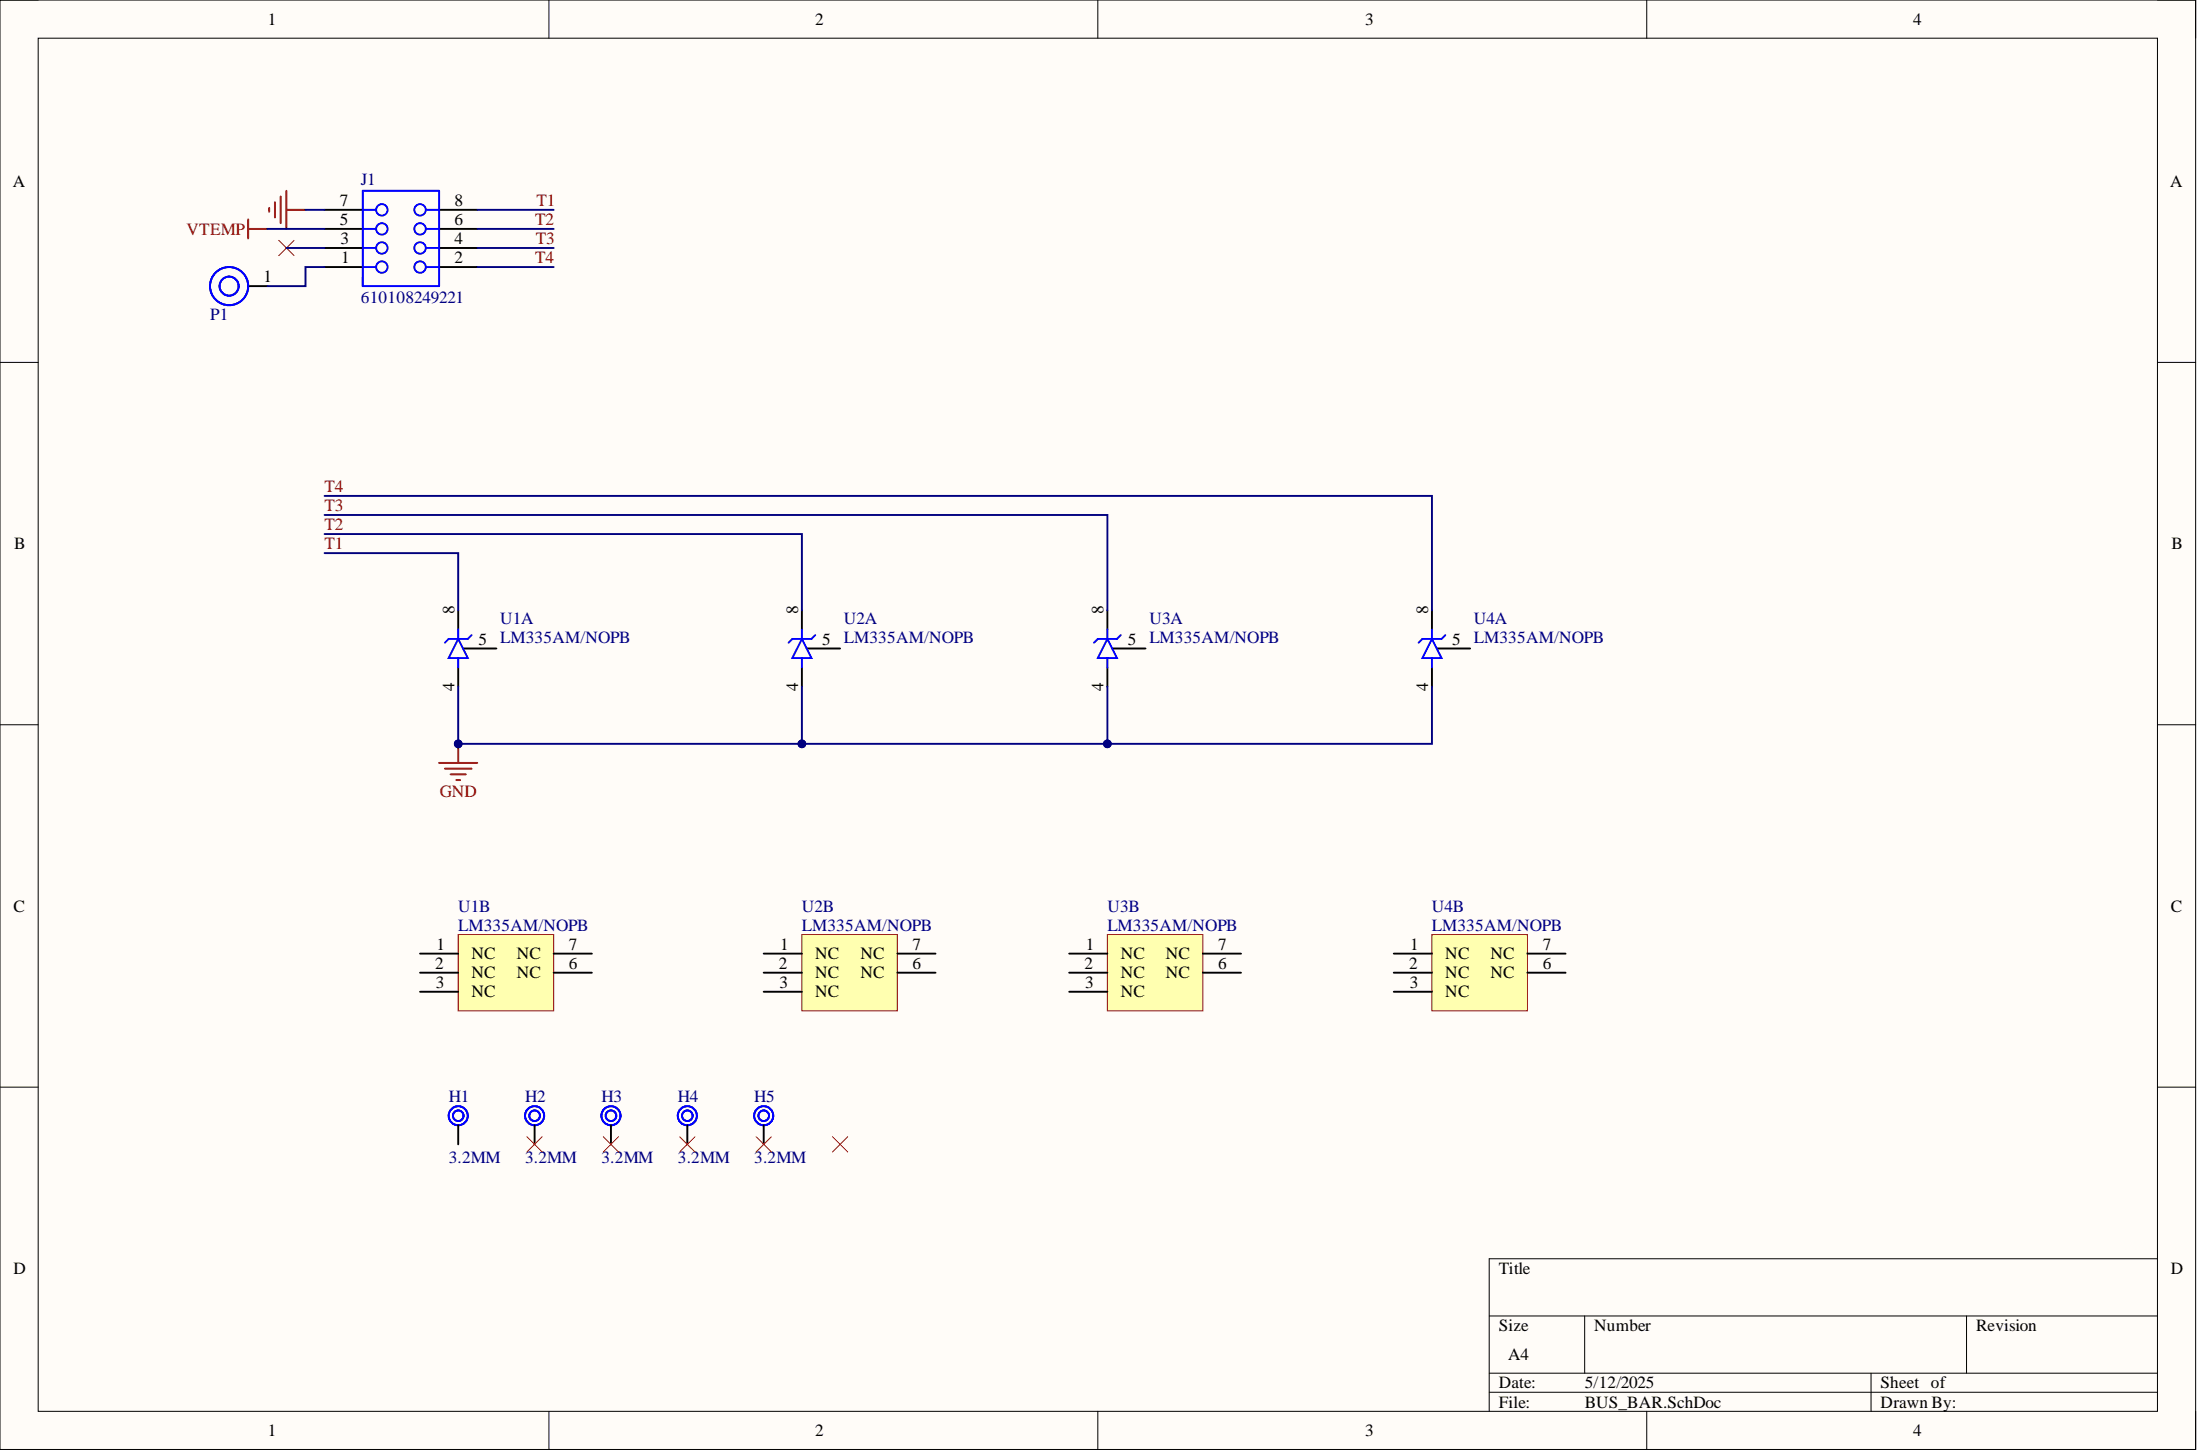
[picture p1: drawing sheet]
<svg xmlns="http://www.w3.org/2000/svg" width="292mm" height="193mm" viewBox="0 0 292 193" stroke-linecap="round" stroke-linejoin="round" font-family="sans-serif">
<path d="M0 0h291.5v192.4h-291.5z" fill-rule="evenodd" fill="#fffcf8"/>
<path d="M0 0h291.5v192.4h-291.5z" fill="none" stroke="#000" stroke-width=".13"/>
<path d="M5.1 5.1h281.4v182.2h-281.4z" fill-rule="evenodd" fill="#fffcf8"/>
<g fill="none" stroke="#000" stroke-width=".13">
<path d="M0 0h5.1M5.1 5.1h281.4v182.2h-281.4zM72.9 0v5.1M145.8 0v5.1M218.6 0v5.1M286.5 0h5v5.1M0 48.1h5.1M286.5 48.1h5M0 96.2h5.1M286.5 96.2h5M0 144.3h5.1M286.5 144.3h5"/>
<path d="M197.7 174.7h88.8M210.4 174.7v7.5M261.1 174.7v7.5M286.5 167.1h-88.8v20.2M72.9 187.3v5.1M145.8 187.3v5.1M197.7 182.2h88.8M197.7 184.8h88.8M218.6 187.3v5.1M248.4 182.2v5.1M291.5 187.3v5.1"/>
</g>
<path d="M60.8 81v2.5M60.8 88.6v2.5M61.5 86.1h4.4" fill="none" stroke="#000" stroke-width=".25"/>
<path d="M60.8 84.8l1.3 2.5h-2.5zM60.8 83.5v1.3M60.8 87.3v1.3M62.6 84.3l-.5 .5h-2.5l-.5 .5" fill="none" stroke="#00f" stroke-width=".25"/>
<path d="M60.8 124h12.7v10.2h-12.7z" fill-rule="evenodd" fill="#ffffb0"/>
<path d="M60.8 124h12.7v10.2h-12.7z" fill="none" stroke="#800000" stroke-width=".13"/>
<path d="M55.8 126.6h5M55.8 129.1h5M55.8 131.6h5M73.5 126.6h5.1M73.5 129.1h5.1" fill="none" stroke="#000" stroke-width=".25"/>
<path d="M60.8 98.7v2.6M58.3 101.3h5.1M59.1 102h3.5M59.8 102.8h2.1M60.6 103.5h.5" fill="none" stroke="#800000" stroke-width=".25"/>
<circle cx="60.8" cy="98.7" r=".51" fill="#000080"/>
<circle cx="60.8" cy="98.7" r=".51" fill="none" stroke="#000080" stroke-width=".13"/>
<path d="M106.5 81v2.5M106.5 88.6v2.5M107.1 86.1h4.4" fill="none" stroke="#000" stroke-width=".25"/>
<path d="M106.5 84.8l1.2 2.5h-2.5zM106.5 83.5v1.3M106.5 87.3v1.3M108.2 84.3l-.5 .5h-2.5l-.5 .5" fill="none" stroke="#00f" stroke-width=".25"/>
<path d="M106.5 124h12.6v10.2h-12.6z" fill-rule="evenodd" fill="#ffffb0"/>
<path d="M106.5 124h12.6v10.2h-12.6z" fill="none" stroke="#800000" stroke-width=".13"/>
<path d="M147 81v2.5M147 88.6v2.5M147.7 86.1h4.4M101.4 126.6h5.1M101.4 129.1h5.1M101.4 131.6h5.1M119.1 126.6h5.1M119.1 129.1h5.1" fill="none" stroke="#000" stroke-width=".25"/>
<path d="M147 84.8l1.3 2.5h-2.5zM147 83.5v1.3M147 87.3v1.3M148.8 84.3l-.5 .5h-2.5l-.5 .5" fill="none" stroke="#00f" stroke-width=".25"/>
<path d="M147 124h12.7v10.2h-12.7z" fill-rule="evenodd" fill="#ffffb0"/>
<path d="M147 124h12.7v10.2h-12.7z" fill="none" stroke="#800000" stroke-width=".13"/>
<path d="M190.1 81v2.5M190.1 88.6v2.5M190.8 86.1h4.4M142 126.6h5M142 129.1h5M142 131.6h5M159.7 126.6h5.1M159.7 129.1h5.1" fill="none" stroke="#000" stroke-width=".25"/>
<path d="M190.1 84.8l1.3 2.5h-2.5zM190.1 83.5v1.3M190.1 87.3v1.3M191.9 84.3l-.5 .5h-2.5l-.6 .5" fill="none" stroke="#00f" stroke-width=".25"/>
<path d="M190.1 124h12.7v10.2h-12.7z" fill-rule="evenodd" fill="#ffffb0"/>
<path d="M190.1 124h12.7v10.2h-12.7z" fill="none" stroke="#800000" stroke-width=".13"/>
<g fill="none" stroke="#000" stroke-width=".25">
<path d="M33 38h2.5M43.1 32.9h5.1M43.1 35.4h5.1M43.1 30.4h5.1M43.1 27.8h5.1M58.3 32.9h5.1M58.3 35.4h5.1M58.3 30.4h5.1M58.3 27.8h5.1M185.1 126.6h5M185.1 129.1h5M185.1 131.6h5"/>
<path d="M202.8 126.6h5.1M202.8 129.1h5.1M60.8 149.3v2.6M71 149.3v2.6M81.1 149.3v2.6M91.3 149.3v2.6M101.4 149.3v2.6"/>
</g>
<g fill="none" stroke="#00f" stroke-width=".25">
<path d="M48.2 32.9h1.7M48.2 35.4h1.7M48.2 30.4h1.7M48.2 27.8h1.7M48.2 25.3h10.1v12.7h-10.1zM56.5 32.9h1.8M56.5 35.4h1.8M56.5 30.4h1.8M56.5 27.8h1.8"/>
<circle cx="30.4" cy="38" r="2.53"/>
<circle cx="30.4" cy="38" r="1.27"/>
<circle cx="50.7" cy="35.4" r=".76"/>
<circle cx="50.7" cy="30.4" r=".76"/>
<circle cx="50.7" cy="32.9" r=".76"/>
<circle cx="50.7" cy="27.9" r=".76"/>
<circle cx="55.8" cy="35.4" r=".76"/>
<circle cx="55.8" cy="30.4" r=".76"/>
<circle cx="55.8" cy="32.9" r=".76"/>
<circle cx="55.8" cy="27.9" r=".76"/>
<circle cx="60.8" cy="148.1" r="1.27"/>
<circle cx="60.8" cy="148.1" r=".7"/>
<circle cx="71" cy="148.1" r="1.27"/>
<circle cx="71" cy="148.1" r=".7"/>
<circle cx="81.1" cy="148.1" r="1.27"/>
<circle cx="81.1" cy="148.1" r=".7"/>
<circle cx="91.3" cy="148.1" r="1.27"/>
<circle cx="91.3" cy="148.1" r=".7"/>
<circle cx="101.4" cy="148.1" r="1.27"/>
<circle cx="101.4" cy="148.1" r=".7"/>
</g>
<path d="M33 29.1v2.5M33 30.4h2.5M35.7 27.6v.5M36.5 26.8v2.1M37.3 26.1v3.5M38 25.3v5.1M38 27.8h2.6" fill="none" stroke="#800000" stroke-width=".25"/>
<path d="M37 31.9l2 2M39 31.9l-2 2M70 150.9l2 2M72 150.9l-2 2M80.1 150.9l2 2M82.1 150.9l-2 2M90.2 150.9l2.1 2M92.3 150.9l-2.1 2M100.4 150.9l2 2M102.4 150.9l-2 2M110.5 150.9l2.1 2M112.6 150.9l-2.1 2" fill="none" stroke="#f00" stroke-width=".13"/>
<path d="M106.5 91.1v7.6" fill="none" stroke="#000080" stroke-width=".25"/>
<circle cx="106.5" cy="98.7" r=".51" fill="#000080"/>
<circle cx="106.5" cy="98.7" r=".51" fill="none" stroke="#000080" stroke-width=".13"/>
<path d="M147 91.1v7.6" fill="none" stroke="#000080" stroke-width=".25"/>
<circle cx="147" cy="98.7" r=".51" fill="#000080"/>
<circle cx="147" cy="98.7" r=".51" fill="none" stroke="#000080" stroke-width=".13"/>
<g fill="none" stroke="#000080" stroke-width=".25">
<path d="M35.5 30.4h7.6M38 32.9h5.1M40.6 27.8h2.5M43.1 35.4h-2.5v2.6h-5.1M63.4 32.9h10.1M63.4 30.4h10.1M63.4 27.8h10.1M63.4 35.4h10.1M43.1 73.4h17.7v7.6M43.1 70.9h63.4v10.1M43.1 68.3h103.9v12.7M43.1 65.8h147v15.2"/>
<path d="M60.8 91.1v7.6h129.3v-7.6"/>
</g>
<circle cx="60.8" cy="98.7" r=".51" fill="#000080"/>
<circle cx="60.8" cy="98.7" r=".51" fill="none" stroke="#000080" stroke-width=".13"/>
<circle cx="106.5" cy="98.7" r=".51" fill="#000080"/>
<circle cx="106.5" cy="98.7" r=".51" fill="none" stroke="#000080" stroke-width=".13"/>
<circle cx="147" cy="98.7" r=".51" fill="#000080"/>
<circle cx="147" cy="98.7" r=".51" fill="none" stroke="#000080" stroke-width=".13"/>
<g font-size="2.3">
<text x="35.6" y="3.3">1</text>
<text x="108.2" y="3.3">2</text>
<text x="181.3" y="3.3">3</text>
<text x="254" y="3.3">4</text>
<text x="1.7" y="24.8">A</text>
<text x="45.1" y="29.9">5</text>
<text x="45.1" y="27.3">7</text>
<text x="60.3" y="29.9">6</text>
<text x="60.3" y="27.3">8</text>
<text x="288.1" y="24.8">A</text>
<text x="45.2" y="32.4">3</text>
<text x="45.3" y="34.9">1</text>
<text x="60.3" y="32.4">4</text>
<text x="60.3" y="34.9">2</text>
<text x="35" y="37.5">1</text>
<text x="1.9" y="72.9">B</text>
<text x="288.3" y="72.9">B</text>
<text x="60.3" y="81.5" transform="rotate(-90 60.3 81.5)">8</text>
<text x="106" y="81.5" transform="rotate(-90 106 81.5)">8</text>
<text x="146.5" y="81.5" transform="rotate(-90 146.5 81.5)">8</text>
<text x="189.6" y="81.5" transform="rotate(-90 189.6 81.5)">8</text>
<text x="63.5" y="85.6">5</text>
<text x="109.2" y="85.6">5</text>
<text x="149.7" y="85.6">5</text>
<text x="192.8" y="85.6">5</text>
<text x="60.3" y="91.7" transform="rotate(-90 60.3 91.7)">4</text>
<text x="106" y="91.7" transform="rotate(-90 106 91.7)">4</text>
<text x="146.5" y="91.7" transform="rotate(-90 146.5 91.7)">4</text>
<text x="189.6" y="91.7" transform="rotate(-90 189.6 91.7)">4</text>
<text x="1.8" y="121">C</text>
<text x="288.2" y="121">C</text>
<text x="57.8" y="128.6">2</text>
<text x="57.9" y="131.1">3</text>
<text x="58" y="126.1">1</text>
<text x="62.6" y="127.3">NC</text>
<text x="62.6" y="129.9">NC</text>
<text x="68.6" y="129.9">NC</text>
<text x="68.6" y="127.3">NC</text>
<text x="75.5" y="128.6">6</text>
<text x="75.5" y="126.1">7</text>
<text x="103.4" y="128.6">2</text>
<text x="103.5" y="131.1">3</text>
<text x="103.6" y="126.1">1</text>
<text x="108.2" y="127.3">NC</text>
<text x="108.2" y="129.9">NC</text>
<text x="114.2" y="129.9">NC</text>
<text x="114.2" y="127.3">NC</text>
<text x="121.2" y="128.6">6</text>
<text x="121.2" y="126.1">7</text>
<text x="144" y="128.6">2</text>
<text x="144.1" y="131.1">3</text>
<text x="144.2" y="126.1">1</text>
<text x="148.8" y="127.3">NC</text>
<text x="148.8" y="129.9">NC</text>
<text x="154.8" y="129.9">NC</text>
<text x="154.8" y="127.3">NC</text>
<text x="161.7" y="128.6">6</text>
<text x="161.7" y="126.1">7</text>
<text x="187.1" y="128.6">2</text>
<text x="187.2" y="131.1">3</text>
<text x="187.2" y="126.1">1</text>
<text x="191.9" y="127.3">NC</text>
<text x="191.9" y="129.9">NC</text>
<text x="197.9" y="129.9">NC</text>
<text x="197.9" y="127.3">NC</text>
<text x="204.8" y="128.6">6</text>
<text x="204.8" y="126.1">7</text>
<text x="62.6" y="132.4">NC</text>
<text x="108.2" y="132.4">NC</text>
<text x="148.8" y="132.4">NC</text>
<text x="191.9" y="132.4">NC</text>
<text x="1.8" y="169.1">D</text>
<text x="199" y="169.1">Title</text>
<text x="288.2" y="169.1">D</text>
<text x="199" y="176.7">Size</text>
<text x="211.7" y="176.7">Number</text>
<text x="262.4" y="176.7">Revision</text>
<text x="199" y="184.3">Date:</text>
<text x="200.3" y="180.5">A4</text>
<text x="210.4" y="184.3">5/12/2025</text>
<text x="249.7" y="184.3">Sheet of</text>
<text x="35.6" y="190.6">1</text>
<text x="108.2" y="190.6">2</text>
<text x="181.3" y="190.6">3</text>
<text x="199" y="186.8">File:</text>
<text x="210.4" y="186.8">BUS_BAR.SchDoc</text>
<text x="249.7" y="186.8">Drawn By:</text>
<text x="254" y="190.6">4</text>
</g>
<g font-size="2.3" fill="#000080">
<text x="47.9" y="24.6">J1</text>
<text x="47.9" y="40.3">610108249221</text>
<text x="27.9" y="42.5">P1</text>
<text x="66.4" y="82.8">U1A</text>
<text x="112" y="82.8">U2A</text>
<text x="152.6" y="82.8">U3A</text>
<text x="195.7" y="82.8">U4A</text>
<text x="66.4" y="85.3">LM335AM/NOPB</text>
<text x="112" y="85.3">LM335AM/NOPB</text>
<text x="152.6" y="85.3">LM335AM/NOPB</text>
<text x="195.7" y="85.3">LM335AM/NOPB</text>
<text x="60.8" y="121">U1B</text>
<text x="60.8" y="123.5">LM335AM/NOPB</text>
<text x="106.5" y="121">U2B</text>
<text x="106.5" y="123.5">LM335AM/NOPB</text>
<text x="147" y="121">U3B</text>
<text x="147" y="123.5">LM335AM/NOPB</text>
<text x="190.1" y="121">U4B</text>
<text x="190.1" y="123.5">LM335AM/NOPB</text>
<text x="59.6" y="146.3">H1</text>
<text x="69.7" y="146.3">H2</text>
<text x="79.9" y="146.3">H3</text>
<text x="90" y="146.3">H4</text>
<text x="100.1" y="146.3">H5</text>
<text x="59.6" y="154.4">3.2MM</text>
<text x="69.7" y="154.4">3.2MM</text>
<text x="79.9" y="154.4">3.2MM</text>
<text x="90" y="154.4">3.2MM</text>
<text x="100.1" y="154.4">3.2MM</text>
</g>
<g font-size="2.3" fill="#800000">
<text x="71.1" y="29.9">T2</text>
<text x="71.2" y="27.3">T1</text>
<text x="24.8" y="31.1">VTEMP</text>
<text x="71.1" y="34.9">T4</text>
<text x="71.1" y="32.4">T3</text>
<text x="43.1" y="65.3">T4</text>
<text x="43.1" y="70.4">T2</text>
<text x="43.1" y="67.8">T3</text>
<text x="43.1" y="72.9">T1</text>
<text x="58.4" y="105.8">GND</text>
</g>
</svg>
